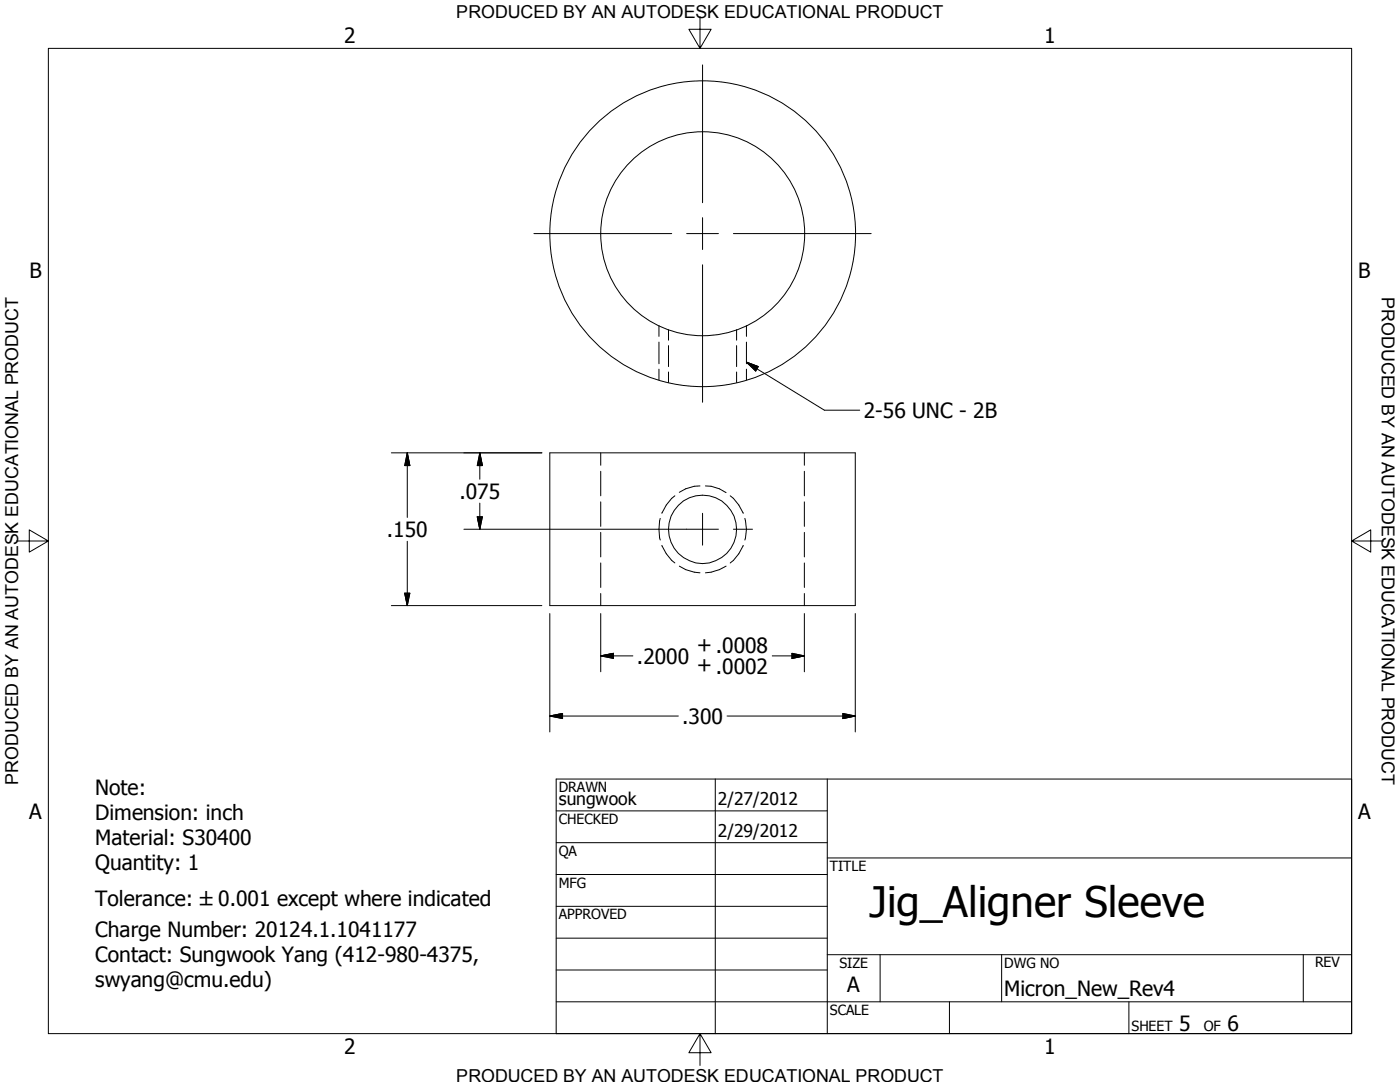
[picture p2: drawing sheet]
<svg xmlns="http://www.w3.org/2000/svg" width="279mm" height="216mm" viewBox="0 0 279 216" stroke-linecap="round" stroke-linejoin="round" font-family="sans-serif">
<!-- layer: Title (ANSI) -->
<g fill="none" stroke="#000" stroke-width=".2">
<path d="M109.7 90.4h61v30.4h-61z"/>
<circle cx="140.2" cy="46.6" r="20.4"/>
<circle cx="140.2" cy="46.6" r="30.5"/>
<circle cx="140.2" cy="105.6" r="6.8"/>
</g>
<!-- layer: Hatch (ANSI) -->
<g fill="none" stroke="#000" stroke-width=".2">
<path d="M131.5 65v2.1M131.5 68.3v4.3M131.5 73.7v2.1M149 65v2.1M149 68.3v4.3M149 73.7v2.1M134.7 98.9a8.6 8.6 0 0 0-2.6 3.5M139.7 97h-1.1l-1.8 .5-1.2 .7M140.8 97h1.1l1.7 .5 1.3 .8M145.7 98.9a8.6 8.6 0 0 1 2.6 3.5M131.8 103.4a9.3 9.3 0 0 0 0 4.4M132.1 108.8a8.6 8.6 0 0 0 2.6 3.5"/>
<path d="M135.6 113l1.2 .7 1.8 .5 1.1 .1M144.9 113l-1.3 .7-1.7 .5-1.1 .1M148.3 108.8a8.6 8.6 0 0 1-2.6 3.5M148.7 103.4a7.5 7.5 0 0 1 0 4.4"/>
</g>
<!-- layer: Hidden (ANSI) -->
<g fill="none" stroke="#000" stroke-width=".2">
<path d="M133.4 65.8v2.1M133.4 69v4.2M133.4 74.2v2.1M147 65.8v2.1M147 69v4.2M147 74.2v2.1M119.9 90.4v2.4M119.9 94v4.9M160.5 90.4v2.4M160.5 94v4.9M119.9 100.1v4.9M119.9 106.2v4.9"/>
<path d="M119.9 112.3v4.9M119.9 118.4v2.4M160.5 100.1v4.9M160.5 106.2v4.9M160.5 112.3v4.9M160.5 118.4v2.4"/>
</g>
<!-- layer: Visible (ANSI) -->
<path d="M9.7 9.7h260v196.5h-260zM139.7 3.3v6.4l-2.2-3.9h4.4l-2.2 3.9M3.3 107.9h6.4l-3.9-2.2v4.5l3.9-2.3M269.7 107.9l3.9 2.3v-4.5l-3.9 2.2h6.4M139.7 206.2l2.2 3.9h-4.4l2.2-3.9v6.4" fill="none" stroke="#000" stroke-width=".2"/>
<!-- layer: Symbol (ANSI) -->
<g fill="none" stroke="#000" stroke-width=".2">
<path d="M111 155.4h158.7v50.8h-158.7zM142.7 155.4v50.8M165.1 155.4v50.8M111 161.8h54.1M111 168.1h54.1M111 174.5h54.1M165.1 171.2h104.6M111 180.8h54.1M111 187.2h54.1M111 193.5h54.1M111 199.9h158.7M165.1 190.5h104.6"/>
<path d="M175.6 190.5v9.4M189.5 199.9v6.3M199.9 190.5v9.4M225.3 199.9v6.3M260.1 190.5v9.4"/>
</g>
<!-- layer: Visible Narrow (ANSI) -->
<g fill="none" stroke="#000" stroke-width=".2">
<path d="M78.1 90.4h30M81.3 90.4l.5 2.5h-1zM81.3 90.4v12.9M95.8 90.4v5.2M95.8 90.4l.5 2.5h-1.1zM80.8 118.4h1l-.5 2.4zM81.3 108v12.8M92.6 105.6h44.4M95.2 103.1h1.1l-.5 2.5zM95.8 100.4v5.2M78.1 120.8h30M109.7 122.4v23.6"/>
<path d="M119.9 130.9h6.4M119.9 130.9l2.5-.5v1zM119.9 122.4v11.6M154.1 130.9h6.4M158.1 130.4l2.4 .5-2.4 .5zM160.5 122.4v11.6M170.7 122.4v23.6M109.7 142.9h25.7M109.7 142.9l2.6-.5v1zM145.1 142.9h25.6M168.2 142.4l2.5 .5-2.5 .5z"/>
</g>
<g fill="#000" stroke="#000" stroke-width=".2">
<path d="M81.3 90.4l.5 2.5zM81.3 90.4l.5 2.5h-1zM95.8 90.4l.5 2.5zM95.8 90.4l.5 2.5h-1.1zM80.8 118.4l.5 2.4zM80.8 118.4h1l-.5 2.4zM95.2 103.1l.6 2.5zM95.2 103.1h1.1l-.5 2.5zM119.9 130.9l2.5-.5zM119.9 130.9l2.5-.5v1zM158.1 131.4l2.4-.5zM158.1 130.4l2.4 .5-2.4 .5z"/>
<path d="M109.7 142.9l2.6-.5zM109.7 142.9l2.6-.5v1zM168.2 143.4l2.5-.5zM168.2 142.4l2.5 .5-2.5 .5z"/>
</g>
<!-- layer: Border (ANSI) -->
<path d="M140.2 13v27.4M106.6 46.6h27.4M137 46.6h6.4M140.2 43.4v6.4M140.2 52.8v27.5M146.4 46.6h27.5M137 105.6h6.4M140.2 102.4v6.4M146.4 105.6h3.8" fill="none" stroke="#000" stroke-width=".2"/>
<!-- layer: Hidden Narrow (ANSI) -->
<path d="M149 72.3l15.5 9.6h7.1M149 72.3l2.3 .9-.5 .8z" fill="none" stroke="#000" stroke-width=".2"/>
<path d="M149 72.3l2.3 .9zM149 72.3l2.3 .9-.5 .8z" fill="#000" stroke="#000" stroke-width=".2"/>
<text font-size="8.4" x="173.5" y="183">Jig_Aligner Sleeve</text>
<g font-size="4.2">
<text x="68.7" y="8.6">2</text>
<text x="208.4" y="8.6">1</text>
<text x="5.9" y="55.5">B</text>
<text x="271.1" y="55.5">B</text>
<text x="172.4" y="83.4">2-56 UNC - 2B</text>
<text x="91.7" y="99.5">.075</text>
<text x="77.2" y="107.1">.150</text>
<text x="139.1" y="130">+ .0008</text>
<text x="127.1" y="132.5">.2000</text>
<text x="139.1" y="134.2">+ .0002</text>
<text x="136.1" y="144.4">.300</text>
<text x="19" y="158.6">Note:</text>
<text x="5.8" y="163.4">A</text>
<text x="19" y="163.6">Dimension: inch</text>
<text x="271" y="163.4">A</text>
<text x="19" y="168.7">Material: S30400</text>
<text x="19" y="173.7">Quantity: 1</text>
<text x="19" y="180.7">Tolerance: ±0.001 except where indicated</text>
<text x="19" y="187">Charge Number: 20124.1.1041177</text>
<text x="19" y="192">Contact: Sungwook Yang (412-980-4375,</text>
<text x="19" y="197">swyang@cmu.edu)</text>
<text x="169.1" y="198">A</text>
<text x="200.4" y="198.8">Micron_New_Rev4</text>
<text x="235.3" y="205.7">5</text>
<text x="245" y="205.7">6</text>
<text x="68.7" y="210.3">2</text>
<text x="208.4" y="210.3">1</text>
</g>
<g font-size="3.6">
<text x="91.1" y="3.6">PRODUCED BY AN AUTODESK EDUCATIONAL PRODUCT</text>
<text x="275.8" y="59.3" transform="rotate(90 275.8 59.3)">PRODUCED BY AN AUTODESK EDUCATIONAL PRODUCT</text>
<text x="3.6" y="156.6" transform="rotate(-90 3.6 156.6)">PRODUCED BY AN AUTODESK EDUCATIONAL PRODUCT</text>
<text x="91.1" y="215.9">PRODUCED BY AN AUTODESK EDUCATIONAL PRODUCT</text>
</g>
<g font-size="3.5">
<text x="111.5" y="160.6">sungwook</text>
<text x="143.3" y="160.7">2/27/2012</text>
<text x="143.3" y="167.1">2/29/2012</text>
</g>
<g font-size="2.8">
<text x="111.5" y="158">DRAWN</text>
<text x="111.5" y="164.4">CHECKED</text>
<text x="111.5" y="170.8">QA</text>
<text x="165.6" y="173.7">TITLE</text>
<text x="111.5" y="177.1">MFG</text>
<text x="111.5" y="183.5">APPROVED</text>
<text x="167.5" y="193.1">SIZE</text>
<text x="200.4" y="193.1">DWG NO</text>
<text x="262.4" y="193">REV</text>
<text x="165.6" y="202.5">SCALE</text>
<text x="225.8" y="205.7">SHEET</text>
<text x="240.2" y="205.7">OF</text>
</g>
</svg>
